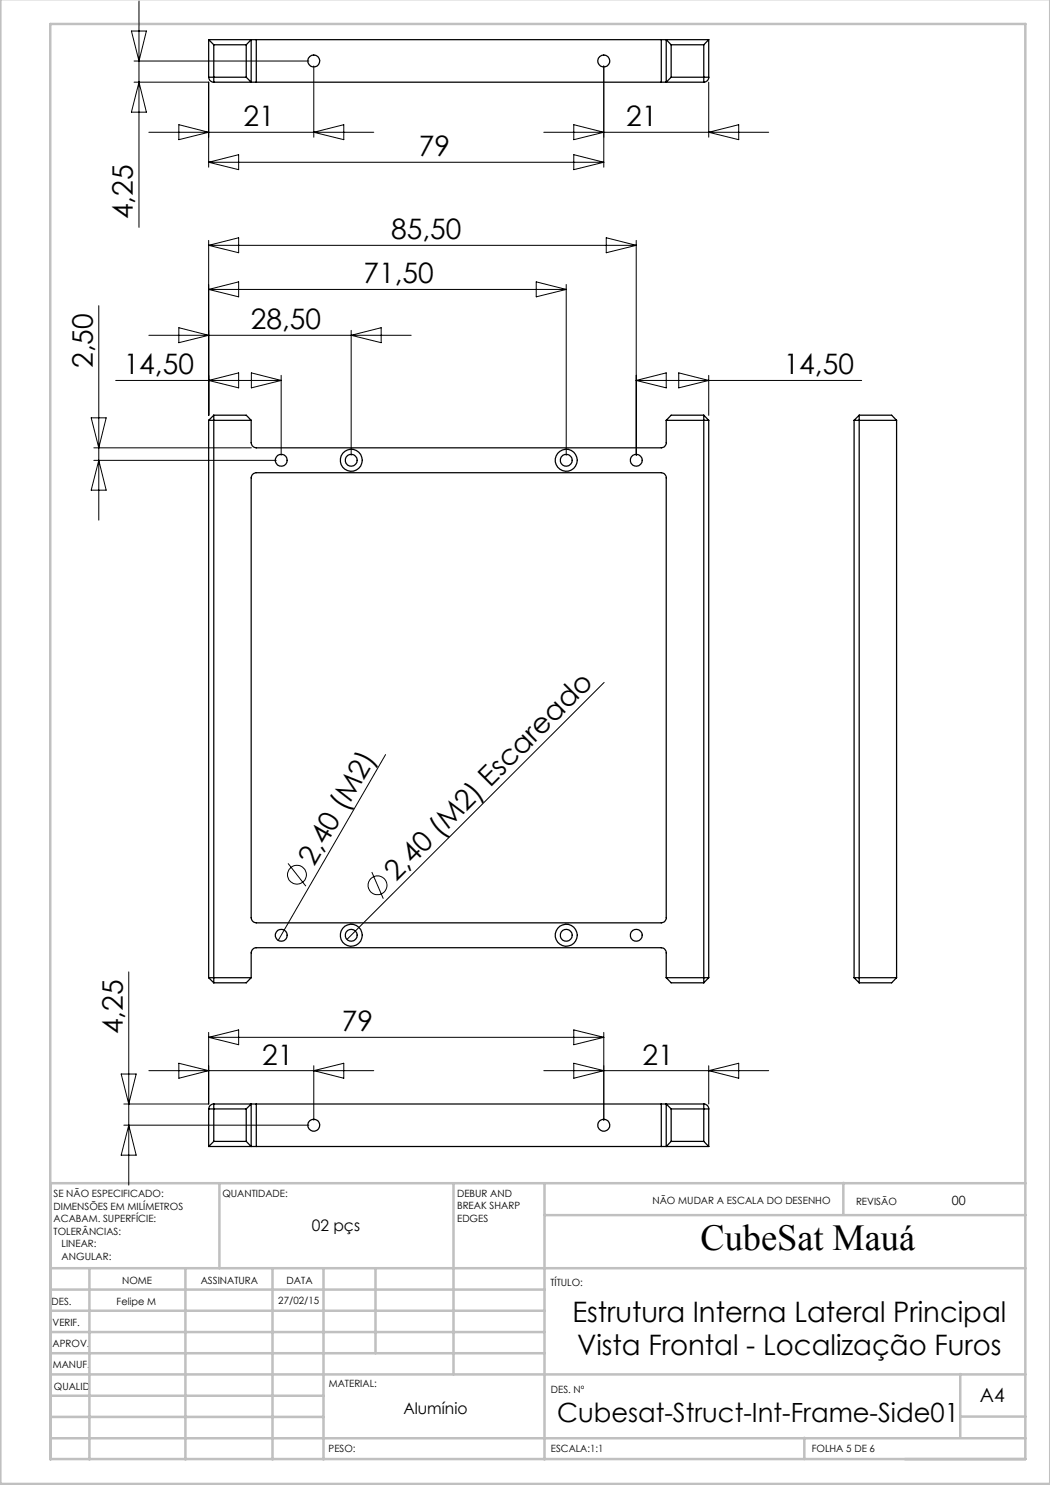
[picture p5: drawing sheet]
<svg xmlns="http://www.w3.org/2000/svg" width="210mm" height="297mm" viewBox="0 0 210 297" stroke-linecap="round" stroke-linejoin="round" font-family="sans-serif">
<g fill="none" stroke="#000" stroke-width=".2">
<path d="M26.3 6.2h3l-1.5 6zM26.8 16.4h14.9v17M26.8 12.2h35M27.8 .2v45.3M27.8 16.4l1.5 6h-3zM62.8 13.2v14.2M120.8 13.2v20.2M141.7 16.4v11M29.8 26.5h45M35.8 24.9l5.9 1.6-5.9 1.4zM41.7 32.5l6-1.6v3zM41.7 32.5h79.1"/>
<path d="M62.8 26.5l6-1.6v3zM108.8 26.5h44.9M114.8 24.9l6 1.6-6 1.4zM114.8 30.9l6 1.6-6 1.4zM141.7 26.5l6-1.6v3zM41.7 48.1v35M41.7 49.1l6-1.5v2.9zM41.7 57.9l6-1.5v3zM41.7 57.9h71.5M41.7 49.1h85.5M107.2 56.4l6 1.5-6 1.5zM113.2 56.9v34.1"/>
<path d="M121.2 47.6l6 1.5-6 1.4zM127.2 48.1v42.9M19.8 61.1v42.9M23.1 76.1h33.1M29.8 67.1h52.4M35.8 65.5l5.9 1.6-5.9 1.4zM41.7 76.1l6-1.5v3zM50.3 74.6l5.9 1.5-5.9 1.5zM56.2 75.1v15.9M70.2 66.1v24.9M70.2 67.1l6-1.6v3zM127.2 76.1h45.1"/>
<path d="M127.2 76.1l6-1.5v3zM135.7 74.6l6 1.5-6 1.5zM141.7 75.1v8M18.2 83.6h3l-1.4 6zM18.8 92.1h36.4M18.8 89.6h31.5M19.8 92.1l1.4 5.9h-3zM120.8 136.5l-51.4 51.4M77.1 150.9l-21.5 37.2M57.6 172.7l3.6 4.5M74.4 174.4l2.3 5.3M25.8 194.4v42.6"/>
<path d="M24.2 214.8h3l-1.4 6zM29.8 214.1h45M35.8 212.7l5.9 1.4-5.9 1.5zM41.7 206.5v14.3h-16.9M41.7 207.5l6-1.5v2.9zM41.7 207.5h79.1M62.8 213.1v10.9M62.8 214.1l6-1.4v2.9zM108.8 214.1h44.9M114.8 212.7l6 1.4-6 1.5zM114.8 206l6 1.5-6 1.4zM120.8 206.5v17.5"/>
<path d="M141.7 213.1v7.7M141.7 214.1l6-1.4v2.9zM24.8 225h37M25.8 225l1.4 6h-3z"/>
<circle cx="59.4" cy="174.9" r="1.88"/>
<circle cx="75.5" cy="177.1" r="1.89"/>
</g>
<g fill="none" stroke="#c0c0c0" stroke-width=".5">
<path d="M.1 -.1v296.9h209.9v-296.9M10.1 4.8h195v287h-195zM43.9 236.6v17M90.7 236.6v38.3M108.9 236.6v55.3M168.7 236.6v6.3M205.1 236.6h-195v55.3M10.1 253.6h195M10.1 257.9h98.8M17.9 253.6v38.3M37.1 253.6v38.3M54.5 253.6v38.3"/>
<path d="M64.7 253.6v38.3M75.1 253.6v17M108.9 243h96.2M10.1 270.6h98.8M10.1 266.4h98.8M10.1 262.1h98.8M10.1 279.1h54.6M10.1 274.9h195M192.1 274.8v12.7M10.1 287.7h195M10.1 283.4h54.6M160.9 287.5v4.3"/>
<path d="M192.1 283.3h13"/>
</g>
<g fill="none" stroke="#000" stroke-width=".25">
<path d="M41.7 15.4a1.02 1.02 0 0 0 1.1 1M41.7 7.9v7.5M41.7 15.4h7.5M41.7 7.9l1.1 1.1M41.7 7.9h8.5M42.8 9v7.4M42.8 9h6.4M42.8 16.4h7.4M49.2 15.4l1 1M49.2 9v6.4M50.2 16.4h1.1M50.2 7.9h1.1"/>
<path d="M50.2 7.9v8.5M50.2 7.9l-1 1.1M51.3 7.9h81M51.3 16.4h81M51.3 7.9v8.5M132.3 16.4h.9M132.3 7.9h.9M132.3 7.9v8.5M133.2 7.9v8.5M133.2 7.9l1 1.1M133.2 7.9h8.5M133.2 16.4h7.6"/>
<path d="M134.2 15.4h7.5M134.2 9v6.4M134.2 9h6.6M134.2 15.4l-1 1M140.8 9v7.4M141.7 15.4a.96 .96 0 0 1-.9 1M141.7 7.9v7.5M141.7 7.9l-.9 1.1M41.7 84.1h8.5M41.7 84.1v111.4M42.8 83v113.6M42.8 83h6.4l1 1.1"/>
<path d="M42.8 83l-1.1 1.1M50.2 84.1v4.4a1.09 1.09 0 0 0 1.1 1.1h81a1.02 1.02 0 0 0 .9-1.1v-4.4M50.7 94.7l.6-.2h81a1.02 1.02 0 0 1 .9 1.1v87.9a1.02 1.02 0 0 1-.9 1.1h-81a1.09 1.09 0 0 1-1.1-1.1v-87.9l.2-.6zM133.2 84.1h8.5M140.8 83l.9 1.1M140.8 83v113.6M140.8 83h-6.6l-1 1.1M141.7 84.1v111.4M170.8 84.1h8.5M170.8 84.1v111.4M171.8 83h6.5l1 1.1M171.8 83v113.6"/>
<path d="M171.8 83l-1 1.1M179.3 84.1v111.4M41.7 195.5h8.5M41.7 195.5l1.1 1.1M50.2 195.5v-4.9a1.09 1.09 0 0 1 1.1-1.1h81a1.02 1.02 0 0 1 .9 1.1v4.9M50.2 195.5l-1 1.1h-6.4M133.2 195.5h8.5M133.2 195.5l1 1.1h6.6M141.7 195.5l-.9 1.1M170.8 195.5h8.5M170.8 195.5l1 1.1M179.3 195.5l-1 1.1h-6.5"/>
<path d="M41.7 221.8v7.5M41.7 221.8h7.5M41.7 229.3h8.5M42.8 220.8a1.02 1.02 0 0 0-1.1 1M42.8 220.8v7.5M42.8 228.3h6.4M42.8 228.3l-1.1 1M42.8 220.8h7.4M49.2 221.8v6.5M49.2 228.3l1 1M50.2 220.8h1.1M50.2 229.3h1.1"/>
<path d="M50.2 220.8v8.5M50.2 220.8l-1 1M51.3 220.8v8.5M51.3 229.3h81M51.3 220.8h81M132.3 220.8h.9M132.3 229.3h.9M132.3 220.8v8.5M133.2 220.8v8.5M133.2 229.3h8.5M133.2 220.8l1 1M133.2 220.8h7.6"/>
<path d="M134.2 221.8v6.5M134.2 228.3h6.6M134.2 221.8h7.5M134.2 228.3l-1 1M140.8 220.8a.96 .96 0 0 1 .9 1M140.8 220.8v7.5M140.8 228.3l.9 1M141.7 221.8v7.5"/>
<circle cx="62.7" cy="12.2" r="1.2"/>
<circle cx="120.7" cy="12.2" r="1.2"/>
<circle cx="56.2" cy="92.1" r="1.2"/>
<circle cx="70.2" cy="92.1" r="1.2"/>
<circle cx="70.3" cy="92.1" r="2.2"/>
<circle cx="113.2" cy="92.1" r="1.2"/>
<circle cx="113.3" cy="92.1" r="2.2"/>
<circle cx="127.3" cy="92.1" r="1.2"/>
<circle cx="56.2" cy="187.1" r="1.2"/>
<circle cx="70.2" cy="187.1" r="1.2"/>
<circle cx="70.3" cy="187.1" r="2.2"/>
<circle cx="113.2" cy="187.1" r="1.2"/>
<circle cx="113.3" cy="187.1" r="2.2"/>
<circle cx="127.3" cy="187.1" r="1.2"/>
<circle cx="62.8" cy="225" r="1.21"/>
<circle cx="120.7" cy="225" r="1.21"/>
</g>
<text font-size="7.3" x="140.1" y="249.9">CubeSat Mauá</text>
<g font-size="5.6">
<text x="48.7" y="25.2">21</text>
<text x="125.2" y="25.2">21</text>
<text x="83.8" y="31.2">79</text>
<text x="26.6" y="43.9" transform="rotate(-90 26.6 43.9)">4,25</text>
<text x="78.2" y="47.8">85,50</text>
<text x="72.7" y="56.6">71,50</text>
<text x="50.2" y="65.8">28,50</text>
<text x="18.5" y="73.6" transform="rotate(-90 18.5 73.6)">2,50</text>
<text x="24.7" y="74.8">14,50</text>
<text x="156.7" y="74.8">14,50</text>
<text x="62.8" y="173.3" transform="rotate(-60 62.8 173.3)">2,40 (M2)</text>
<text x="79.2" y="176.4" transform="rotate(-45 79.2 176.4)">2,40 (M2) Escareado</text>
<text x="24.5" y="206.9" transform="rotate(-90 24.5 206.9)">4,25</text>
<text x="68.4" y="206.2">79</text>
<text x="52.4" y="212.9">21</text>
<text x="128.5" y="212.9">21</text>
<text x="114.5" y="264.3">Estrutura Interna Lateral Principal</text>
<text x="115.4" y="270.9">Vista Frontal - Localização Furos</text>
</g>
<text font-size="5.3" x="111.4" y="284.3">Cubesat-Struct-Int-Frame-Side01</text>
<text font-size="3.9" x="196" y="280.4">A4</text>
<g font-size="3.2">
<text x="62.3" y="246.3">02 pçs</text>
<text x="80.7" y="282.8">Alumínio</text>
</g>
<text font-size="2.5" x="190.4" y="240.9">00</text>
<g font-size="2">
<text x="10.7" y="239.5">SE NÃO ESPECIFICADO:</text>
<text x="44.5" y="239.5">QUANTIDADE:</text>
<text x="91.4" y="239.4">DEBUR AND</text>
<text x="10.7" y="242">DIMENSÕES EM MILÍMETROS</text>
<text x="10.7" y="244.5">ACABAM. SUPERFÍCIE:</text>
<text x="91.4" y="241.9">BREAK SHARP</text>
<text x="91.4" y="244.4">EDGES</text>
<text x="130.5" y="240.8">NÃO MUDAR A ESCALA DO DESENHO</text>
<text x="171.2" y="241">REVISÃO</text>
<text x="10.7" y="247">TOLERÂNCIAS:</text>
<text x="12.3" y="249.5">LINEAR:</text>
<text x="12.3" y="252">ANGULAR:</text>
<text x="24.4" y="256.9">NOME</text>
<text x="40.1" y="256.8">ASSINATURA</text>
<text x="57.3" y="256.8">DATA</text>
<text x="110.1" y="257.1">TÍTULO:</text>
<text x="10.3" y="260.9">DES.</text>
<text x="23.3" y="261">Felipe M</text>
<text x="55.7" y="260.8">27/02/15</text>
<text x="10.5" y="269.3">APROV.</text>
<text x="10.5" y="265.2">VERIF.</text>
<text x="10.6" y="273.6">MANUF.</text>
<text x="10.8" y="278">QUALID</text>
<text x="65.8" y="277.4">MATERIAL:</text>
<text x="110.2" y="278.5">DES. Nº</text>
<text x="65.7" y="290.4">PESO:</text>
<text x="110.2" y="290.5">ESCALA:1:1</text>
<text x="162.4" y="290.4">FOLHA 5 DE 6</text>
</g>
</svg>
